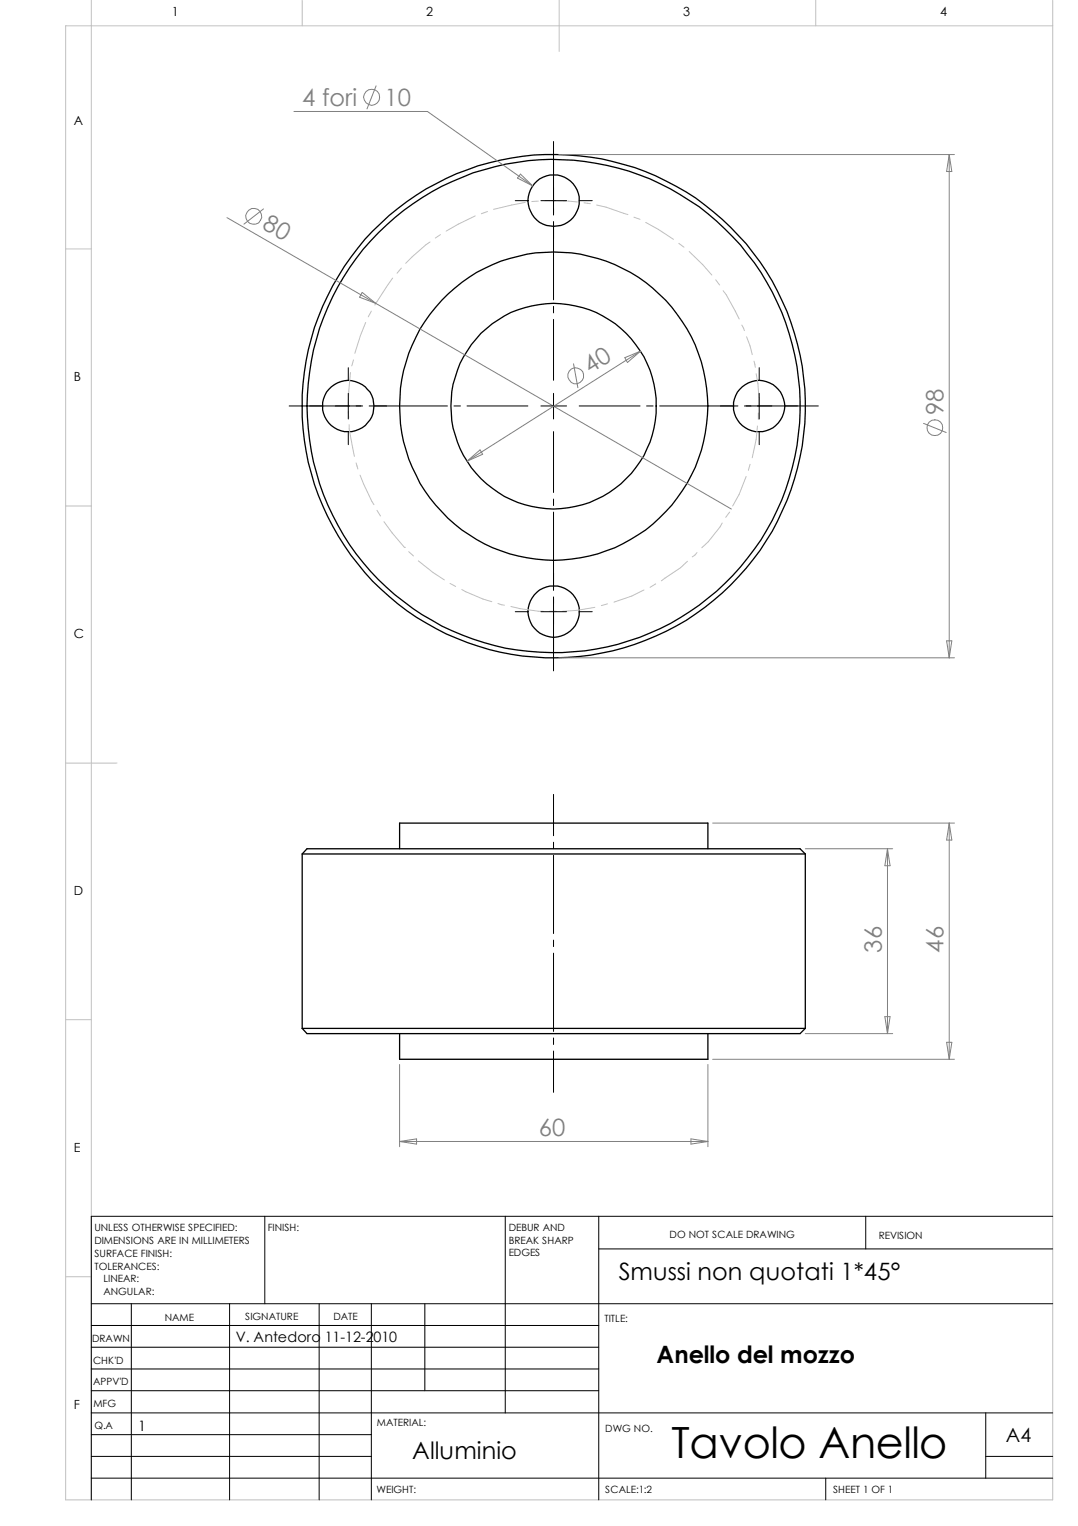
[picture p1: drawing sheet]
<svg xmlns="http://www.w3.org/2000/svg" width="210mm" height="297mm" viewBox="0 0 210 297" stroke-linecap="round" stroke-linejoin="round" font-family="sans-serif">
<g fill="none" stroke="#c0c0c0" stroke-width=".19">
<path d="M17.8 0v292M58.8 0v5M108.9 0v10M158.8 0v5M205 0v292h-192.2v-287h192.2M102.3 39.4l-6.2 1.4M104.8 39.1l-1.3 .1M106.1 39.1h4.6l1.7 .2M113.7 39.5l1.3 .2M116.2 39.9l1.8 .4 4.3 1.5M12.8 48.5h5M76.5 54.1l-3.5 5.3"/>
<path d="M78.1 52.2l-.8 1M83.7 47.1l-3.4 2.9-1.3 1.3M85.8 45.7l-1 .6M92.5 42l-3.3 1.6-2.3 1.4M94.9 41.2l-1.2 .4M123.4 42.3l1.2 .4M125.7 43.3l2.5 1.3 2.9 2M132.2 47.4l1 .7M134.2 49l2.6 2.5 1.8 2M139.4 54.5l.7 1M140.8 56.6l.6 .7 2.5 4.8M68.2 72.5l-.4 6.4"/>
<path d="M68.8 70l-.3 1.2M71.2 62.8l-1 2.5-1.1 3.5M72.3 60.6l-.6 1.1M144.4 63.3l.5 1.1M145.4 65.6l.6 1.7 .5 1.7M146.8 70.3l.3 1.2M147.2 72.8l.4 1.8 .2 3.7-.1 .8M12.8 98.5h5M67.8 80.1l.1 1.3M68 82.7v.8l1 5.3M69.3 90.1l.4 1.2M70.1 92.5l.7 1.7 2 4"/>
<path d="M73.4 99.3l.7 1.1M142.1 99.7l-.8 1M145.3 92.7l-1.4 3.5-1.2 2.3M146 90.4l-.3 1.2M147.5 82.9l-.3 2.6-.7 3.6M147.7 80.4v1.2M74.8 101.5l1.6 2.2 2.3 2.8M78.7 106.5h.1M79.6 107.4l.9 .8M81.4 109.2l2.9 2.2 2.2 1.5M87.6 113.6l1.1 .6M89.9 114.8l4.2 1.8 1.7 .5"/>
<path d="M96.9 117.5l1.3 .3M99.5 118.1l1.8 .4 4.4 .5M107 119h1.3M115.8 118.2l-3.5 .6-2.7 .2M118.3 117.5l-1.2 .4M125.4 114.8l-2.4 1.2-3.5 1.2M127.7 113.7l-1.1 .6M133.9 109.2l-1.4 1.3-3.7 2.6M135.7 107.6l-.9 .8M140.6 101.8l-.4 .8-2.3 2.8-1.2 1.2M12.8 148.5h10M12.8 198.5h5"/>
<path d="M12.8 248.5h5"/>
</g>
<g fill="none" stroke="#000" stroke-width=".19">
<path d="M100.3 39.1h2.5M105.3 39.1h5M107.8 27.5v14.4M112.8 39.1h2.5M107.8 43.1v15.3M107.8 59.6v1.3M56.3 79h14.3M67.8 71.6v2.4M67.8 76.6v5M71.9 79h15.2M88.4 79h1.3M90.9 79h11.9"/>
<path d="M105.3 79h5M107.8 62.2v11.8M107.8 76.6v5M112.8 79h11.8M125.9 79h1.3M128.4 79h15.3M144.9 79h14.4M147.8 71.6v2.4M147.8 76.6v5M67.8 84v2.6M107.8 84v11.9M107.8 97.1v1.3"/>
<path d="M107.8 99.7v15.2M147.8 84v2.6M100.3 119.1h2.5M105.3 119.1h5M107.8 116.2v14.4M112.8 119.1h2.5M107.8 154.6v8.1M107.8 163.9v1.3M107.8 166.5v15.2M107.8 183v1.3M107.8 185.5v15.3M107.8 202v1.3"/>
<path d="M107.8 204.6v8M51.6 236.8v17M98.4 236.8v38.2M116.6 236.8v55.2M168.6 236.8v6.3M205 236.8h-187.2v55.2M17.8 258h98.8M17.8 253.8h187.2M25.6 253.8v38.2M44.7 253.8v38.2M62.1 253.8v38.2M72.3 253.8v38.2"/>
<path d="M82.7 253.8v16.9M116.6 243.1h88.4M17.8 275h187.2M17.8 279.3h54.5M17.8 262.2h98.8M17.8 266.5h98.8M17.8 270.7h98.8M191.9 275v12.7M17.8 283.5h54.5M17.8 287.7h187.2M160.8 287.7v4.3M191.9 283.5h13.1"/>
</g>
<g fill="none" stroke="#000" stroke-width=".25">
<path d="M73.7 45.3a48 48 0 0 1 77.6 13.5 48 48 0 0 1-39.6 68.1 48 48 0 0 1-50.1-60.9 47.2 47.2 0 0 1 12.1-20.7zM86 58.4a30 30 0 0 1 47.8 5.6 30 30 0 0 1-19 44.2 30 30 0 0 1-36.9-30.9 29.6 29.6 0 0 1 8.1-18.9zM58.8 166.2h98M58.8 166.2l1-1h96l1 1M58.8 166.2v34M77.8 165.2v-5h60v5M156.8 166.2v34M58.8 200.2h98M58.8 200.2l1 1h96l1-1M77.8 201.2v5h60v-5"/>
<circle cx="107.8" cy="39.1" r="5"/>
<circle cx="67.8" cy="79.1" r="5"/>
<circle cx="107.8" cy="79" r="20"/>
<circle cx="107.8" cy="79.1" r="49"/>
<circle cx="147.8" cy="79.1" r="5"/>
<circle cx="107.8" cy="119" r="5"/>
</g>
<g fill="none" stroke="#808080" stroke-width=".19">
<path d="M73.2 16.7l-1.7 4.5M57.2 21.7h26l20.5 14.5M101.3 33.9l2.4 2.3-2.9-1.5zM108.8 30.1h77M184.8 30.1l.5 3.3h-1zM184.8 30.1v97.9M44.2 42.4l29 16.6M51.3 40.7l-3.8 2.9M70.5 56.9l2.7 2.1-3.2-1.1zM73.2 59l69.2 40.1M111.7 70.8l.8 4.7M121.7 69.6l3-1.2-2.5 2.2z"/>
<path d="M124.7 68.4l-33.8 21.4M90.9 89.8l2.6-2.2 .5 .8zM179.8 82.4l4.4 1.8M108.8 128h77M184.3 124.7h1l-.5 3.3zM138.8 160.2h47M156.8 165.2h17M172.8 165.2l.5 3.3h-1zM172.8 165.2v36M184.8 160.2v46M184.8 160.2l.5 3.3h-1zM172.3 197.9h1l-.5 3.3z"/>
<path d="M77.8 207.2v16M137.8 207.2v16M138.8 206.2h47M156.8 201.2h17M184.3 202.9h1l-.5 3.3zM77.8 222.2h60M77.8 222.2l3.3-.5v1zM134.5 221.7l3.3 .5-3.3 .5z"/>
<circle cx="72.4" cy="18.9" r="1.54"/>
<circle cx="49.4" cy="42.1" r="1.53"/>
<circle cx="112.1" cy="73.2" r="1.58"/>
<circle cx="182" cy="83.3" r="1.54"/>
</g>
<text font-size="8.4" x="130.7" y="283.8">Tavolo Anello</text>
<g font-size="4.7" fill="#808080">
<text x="58.8" y="20.7">4 fori</text>
<text x="74.8" y="20.7">10</text>
<text x="50.9" y="44.4" transform="rotate(30 50.9 44.4)">80</text>
<text x="114.9" y="72.8" transform="rotate(-32 114.9 72.8)">40</text>
<text x="183.7" y="80.8" transform="rotate(-90 183.7 80.8)">98</text>
<text x="171.7" y="185.4" transform="rotate(-90 171.7 185.4)">36</text>
<text x="183.7" y="185.4" transform="rotate(-90 183.7 185.4)">46</text>
<text x="104.9" y="221.2">60</text>
</g>
<g font-size="4.7">
<text x="120.5" y="249.1">Smussi non quotati 1*45°</text>
<text x="127.8" y="265.3">Anello del mozzo</text>
<text x="80.3" y="283.9">Alluminio</text>
</g>
<text font-size="3.8" x="195.8" y="280.7">A4</text>
<g font-size="2.8">
<text x="45.9" y="261.1">V. Antedoro</text>
<text x="63.2" y="261.1">11-12-2010</text>
<text x="26.9" y="278.6">1</text>
</g>
<g font-size="2.5">
<text x="33.4" y="3.2">1</text>
<text x="83" y="3.2">2</text>
<text x="133" y="3.2">3</text>
<text x="183" y="3.2">4</text>
<text x="14.4" y="24.2">A</text>
<text x="14.4" y="74.2">B</text>
<text x="14.4" y="124.2">C</text>
<text x="14.4" y="174.2">D</text>
<text x="14.4" y="224.2">E</text>
<text x="14.4" y="274.2">F</text>
</g>
<g font-size="1.9">
<text x="18.4" y="239.6">UNLESS OTHERWISE SPECIFIED:</text>
<text x="52.2" y="239.6">FINISH:</text>
<text x="99.1" y="239.6">DEBUR AND</text>
<text x="18.4" y="242.2">DIMENSIONS ARE IN MILLIMETERS</text>
<text x="18.4" y="244.6">SURFACE FINISH:</text>
<text x="99.1" y="244.5">EDGES</text>
<text x="99.1" y="242.1">BREAK SHARP</text>
<text x="130.4" y="241.1">DO NOT SCALE DRAWING</text>
<text x="171.1" y="241.2">REVISION</text>
<text x="18.4" y="247.2">TOLERANCES:</text>
<text x="20.1" y="249.6">LINEAR:</text>
<text x="20.1" y="252.2">ANGULAR:</text>
<text x="32.1" y="257.1">NAME</text>
<text x="47.8" y="257">SIGNATURE</text>
<text x="64.9" y="257">DATE</text>
<text x="117.7" y="257.3">TITLE:</text>
<text x="17.9" y="261.1">DRAWN</text>
<text x="18.1" y="265.5">CHK'D</text>
<text x="18.1" y="269.5">APPV'D</text>
<text x="18.2" y="273.8">MFG</text>
<text x="18.4" y="278.2">Q.A</text>
<text x="73.4" y="277.6">MATERIAL:</text>
<text x="117.9" y="278.8">DWG NO.</text>
<text x="73.3" y="290.6">WEIGHT:</text>
<text x="117.9" y="290.7">SCALE:1:2</text>
<text x="162.2" y="290.7">SHEET 1 OF 1</text>
</g>
</svg>
